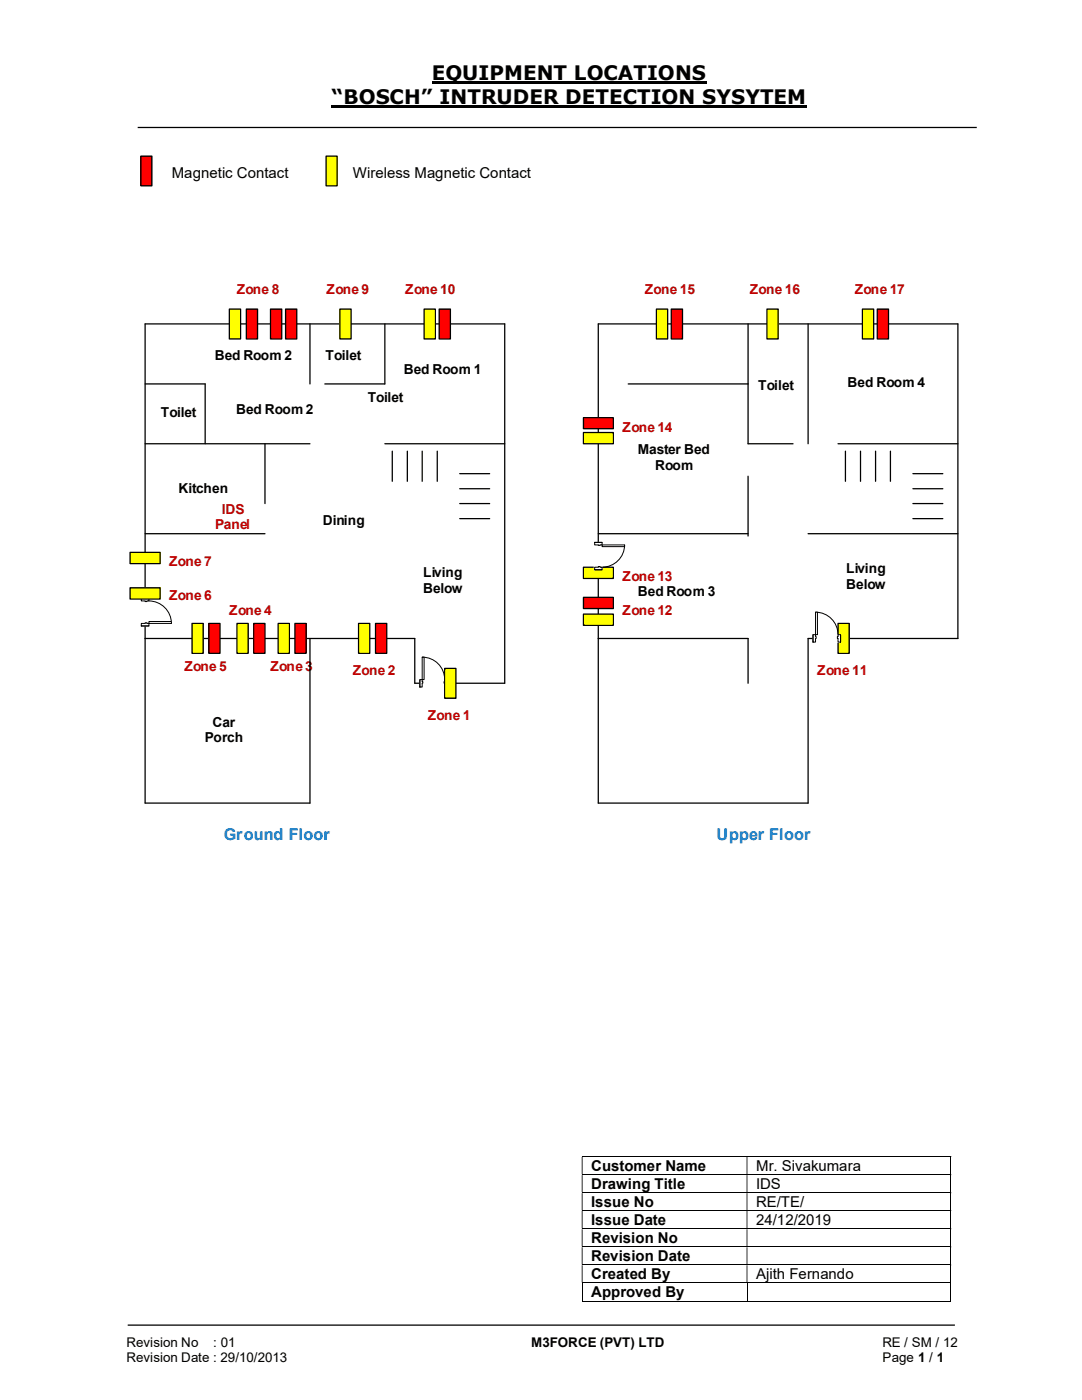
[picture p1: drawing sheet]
<svg xmlns="http://www.w3.org/2000/svg" width="216mm" height="279mm" viewBox="0 0 216 279" stroke-linecap="round" stroke-linejoin="round" font-family="sans-serif">
<path d="M86.1 16.5h54.9M66.2 21.3h94.8" fill="none" stroke="#000" stroke-width=".42"/>
<path d="M27.5 25.4h167.4M25.5 264.5h165" fill="none" stroke="#000" stroke-width=".25"/>
<g fill="none" stroke="#000" stroke-width=".2">
<path d="M116.1 230.8h73.6M116.1 234.4h73.6M116.1 238h73.6M189.7 230.9v3.5M189.7 234.5v3.5M189.7 238.1v3.5M116.1 241.6h73.6M116.1 245.2h73.6M116.1 248.8h73.6M116.1 252.5h73.6M116.1 256h73.6M116.1 259.7h32.9"/>
<path d="M116.2 256.1v3.7M149.1 256.1v3.7M149.1 259.7h40.6M189.7 241.7v3.5M189.7 245.3v3.5M189.7 248.9v3.5M189.7 252.5v3.4M189.7 256.1v3.7"/>
</g>
<g fill="#000">
<path d="M189.7 230.7h.1v.2h-.1zM116.1 230.9h.1v3.5h-.1zM149 230.9h.1v3.5h-.1z" fill-rule="evenodd"/>
<path d="M189.7 234.4h.1v.1h-.1zM116.1 234.5h.1v3.5h-.1zM149 234.5h.1v3.5h-.1z" fill-rule="evenodd"/>
<path d="M189.7 238h.1v.1h-.1zM116.1 238.1h.1v3.5h-.1zM149 238.1h.1v3.5h-.1z" fill-rule="evenodd"/>
<path d="M189.7 241.6h.1v.1h-.1zM116.1 241.7h.1v3.5h-.1zM149 241.7h.1v3.5h-.1z" fill-rule="evenodd"/>
<path d="M189.7 245.2h.1v.1h-.1zM116.1 245.3h.1v3.5h-.1zM149 245.3h.1v3.5h-.1z" fill-rule="evenodd"/>
<path d="M189.7 248.8h.1v.1h-.1zM116.1 248.9h.1v3.5h-.1zM149 248.9h.1v3.5h-.1z" fill-rule="evenodd"/>
<path d="M189.7 252.4h.1v.1h-.1zM116.1 252.5h.1v3.4h-.1zM149 252.5h.1v3.4h-.1z" fill-rule="evenodd"/>
</g>
<path d="M189.7 255.9h.1v.2h-.1zM189.7 259.6h.1v.2h-.1z" fill="#000"/>
<path d="M28.1 31.2h2.2v5.9h-2.2z" fill="#f00"/>
<path d="M28.1 31.2h2.2v5.9h-2.2z" fill="none" stroke="#000" stroke-width=".25"/>
<path d="M65.1 31.2h2.2v5.9h-2.2z" fill="#ff0"/>
<g fill="none" stroke="#000" stroke-width=".25">
<path d="M65.1 31.2h2.2v5.9h-2.2zM29 76.6h11.9v12M61.8 64.6v12M76.8 64.6v12h-12M119.4 64.6h71.7v62.8h-29.9v32.9h-41.8zM125.3 76.6h24M149.3 64.6v24h8.9M161.2 64.6v24M29 88.6h32.8M52.9 88.6v11.9M76.8 88.6h23.9M78.3 90v6.1"/>
<path d="M81.3 90v6.1M84.2 90v6.1M87.2 90v6.1M91.7 94.5h6M91.7 97.5h6M149.3 95v12M167.2 88.6h23.9M168.7 90v6.1M171.7 90v6.1M174.7 90v6.1M177.7 90v6.1M182.2 94.5h5.9"/>
<path d="M182.2 97.5h5.9M29 106.5h23.9M91.7 100.5h6M91.7 103.5h6M119.4 106.5h29.9M161.2 106.5h29.9M182.2 100.5h5.9M182.2 103.5h5.9M29 127.4h53.8v9h17.9v-71.8h-71.7v95.7h32.8v-32.9M119.4 127.4h29.9v9"/>
</g>
<path d="M83.8 135.6h5.4v1.6h-5.4z" fill="#fff"/>
<path d="M83.8 135.6h5.4v1.6h-5.4z" fill="none" stroke="#fff" stroke-width=".2"/>
<path d="M83.8 135.6h.4v1.5h-.4zM88.7 135.6v1.5h.5v-1.5z" fill-rule="evenodd" fill="#fff"/>
<path d="M84.2 136v-.4h-.4v1.5h.4v-.7M88.7 136v-.4h.5v1.5h-.5v-.7" fill="none" stroke="#000" stroke-width=".2"/>
<path d="M84.2 136h.2v.4h-.2zM88.6 136v.4h.1v-.4z" fill-rule="evenodd" fill="#fff"/>
<path d="M83.8 135.6v1.5M84.2 136h.2v.4h-.2M84.2 131.1a4.5 4.5 0 0 1 4.5 4.5M88.7 136h-.1v.4h.1M89.2 135.6v1.5" fill="none" stroke="#000" stroke-width=".2"/>
<path d="M84.2 131.1h.4v4.5h-.4z" fill-rule="evenodd" fill="#fff"/>
<path d="M84.2 131.1h.4v4.5h-.4z" fill="none" stroke="#000" stroke-width=".2"/>
<path d="M28.2 119.4h1.6v5.5h-1.6z" fill-rule="evenodd" fill="#fff"/>
<path d="M28.2 119.4h1.6v5.5h-1.6z" fill="none" stroke="#fff" stroke-width=".2"/>
<path d="M28.2 124.4v.5h1.5v-.5zM28.2 119.4h1.5v.5h-1.5z" fill-rule="evenodd" fill="#fff"/>
<path d="M29 119.9h-.8v-.5h1.5v.5h-.4M29 124.4h-.8v.5h1.5v-.5h-.4" fill="none" stroke="#000" stroke-width=".2"/>
<path d="M29 124.3v.1h.3v-.1zM29 119.9h.3v.2h-.3z" fill-rule="evenodd" fill="#fff"/>
<path d="M28.2 119.4h1.5M29 119.9v.2h.3v-.2M29.7 119.9a4.5 4.5 0 0 1 4.5 4.5M28.2 124.9h1.5M29 124.4v-.1h.3v.1" fill="none" stroke="#000" stroke-width=".2"/>
<path d="M29.7 124h4.5v.4h-4.5z" fill="#fff"/>
<path d="M29.7 124h4.5v.4h-4.5z" fill="none" stroke="#000" stroke-width=".2"/>
<path d="M167.2 124.4h2.3v6h-2.3z" fill="#ff0"/>
<path d="M167.2 124.4h2.3v6h-2.3z" fill="none" stroke="#000" stroke-width=".25"/>
<path d="M45.8 61.7h2.2v5.9h-2.2z" fill="#ff0"/>
<path d="M45.8 61.7h2.2v5.9h-2.2z" fill="none" stroke="#000" stroke-width=".25"/>
<path d="M67.8 61.7h2.3v5.9h-2.3z" fill="#ff0"/>
<path d="M67.8 61.7h2.3v5.9h-2.3z" fill="none" stroke="#000" stroke-width=".25"/>
<path d="M38.3 124.4h2.3v6h-2.3z" fill="#ff0"/>
<path d="M38.3 124.4h2.3v6h-2.3z" fill="none" stroke="#000" stroke-width=".25"/>
<path d="M172.1 61.7h2.2v5.9h-2.2z" fill="#ff0"/>
<path d="M172.1 61.7h2.2v5.9h-2.2z" fill="none" stroke="#000" stroke-width=".25"/>
<path d="M153 61.7h2.3v5.9h-2.3z" fill="#ff0"/>
<path d="M153 61.7h2.3v5.9h-2.3z" fill="none" stroke="#000" stroke-width=".25"/>
<path d="M131 61.7h2.2v5.9h-2.2z" fill="#ff0"/>
<path d="M131 61.7h2.2v5.9h-2.2z" fill="none" stroke="#000" stroke-width=".25"/>
<path d="M84.6 61.7h2.3v5.9h-2.3z" fill="#ff0"/>
<path d="M84.6 61.7h2.3v5.9h-2.3z" fill="none" stroke="#000" stroke-width=".25"/>
<path d="M116.4 113.2h6v2.2h-6z" fill-rule="evenodd" fill="#ff0"/>
<path d="M116.4 113.2h6v2.2h-6z" fill="none" stroke="#000" stroke-width=".25"/>
<path d="M116.4 86.3h6v2.3h-6z" fill-rule="evenodd" fill="#ff0"/>
<path d="M116.4 86.3h6v2.3h-6z" fill="none" stroke="#000" stroke-width=".25"/>
<path d="M26 110.2h6v2.3h-6z" fill-rule="evenodd" fill="#ff0"/>
<path d="M26 110.2h6v2.3h-6z" fill="none" stroke="#000" stroke-width=".25"/>
<path d="M26 117.3h6v2.2h-6z" fill-rule="evenodd" fill="#ff0"/>
<path d="M26 117.3h6v2.2h-6z" fill="none" stroke="#000" stroke-width=".25"/>
<path d="M55.5 124.4h2.2v6h-2.2z" fill="#ff0"/>
<path d="M55.5 124.4h2.2v6h-2.2z" fill="none" stroke="#000" stroke-width=".25"/>
<path d="M71.5 124.4h2.3v6h-2.3z" fill="#ff0"/>
<path d="M71.5 124.4h2.3v6h-2.3z" fill="none" stroke="#000" stroke-width=".25"/>
<path d="M88.7 133.4h2.3v6h-2.3z" fill="#ff0"/>
<path d="M88.7 133.4h2.3v6h-2.3z" fill="none" stroke="#000" stroke-width=".25"/>
<path d="M47.3 124.4h2.2v6h-2.2z" fill="#ff0"/>
<path d="M47.3 124.4h2.2v6h-2.2z" fill="none" stroke="#000" stroke-width=".25"/>
<path d="M116.4 83.4h6v2.2h-6z" fill-rule="evenodd" fill="#f00"/>
<path d="M116.4 83.4h6v2.2h-6z" fill="none" stroke="#000" stroke-width=".25"/>
<path d="M175 61.7h2.3v5.9h-2.3z" fill="#f00"/>
<path d="M175 61.7h2.3v5.9h-2.3z" fill="none" stroke="#000" stroke-width=".25"/>
<path d="M133.9 61.7h2.3v5.9h-2.3z" fill="#f00"/>
<path d="M133.9 61.7h2.3v5.9h-2.3z" fill="none" stroke="#000" stroke-width=".25"/>
<path d="M87.6 61.7h2.3v5.9h-2.3z" fill="#f00"/>
<path d="M87.6 61.7h2.3v5.9h-2.3z" fill="none" stroke="#000" stroke-width=".25"/>
<path d="M54 61.7h2.2v5.9h-2.2z" fill="#f00"/>
<path d="M54 61.7h2.2v5.9h-2.2z" fill="none" stroke="#000" stroke-width=".25"/>
<path d="M57 61.7h2.2v5.9h-2.2z" fill="#f00"/>
<path d="M57 61.7h2.2v5.9h-2.2z" fill="none" stroke="#000" stroke-width=".25"/>
<path d="M49.1 61.7h2.3v5.9h-2.3z" fill="#f00"/>
<path d="M49.1 61.7h2.3v5.9h-2.3z" fill="none" stroke="#000" stroke-width=".25"/>
<path d="M116.4 122.6h6v2.2h-6z" fill-rule="evenodd" fill="#ff0"/>
<path d="M116.4 122.6h6v2.2h-6z" fill="none" stroke="#000" stroke-width=".25"/>
<path d="M116.4 119.2h6v2.3h-6z" fill-rule="evenodd" fill="#f00"/>
<path d="M116.4 119.2h6v2.3h-6z" fill="none" stroke="#000" stroke-width=".25"/>
<path d="M162.2 126.6h5.5v1.6h-5.5z" fill="#fff"/>
<path d="M162.2 126.6h5.5v1.6h-5.5z" fill="none" stroke="#fff" stroke-width=".2"/>
<path d="M162.2 126.7h.5v1.4h-.5zM167.2 126.7v1.4h.5v-1.4z" fill-rule="evenodd" fill="#fff"/>
<path d="M162.7 127v-.3h-.5v1.4h.5v-.7M167.2 127v-.3h.5v1.4h-.5v-.7" fill="none" stroke="#000" stroke-width=".2"/>
<path d="M162.7 127h.2v.4h-.2zM167.1 127v.4h.1v-.4z" fill-rule="evenodd" fill="#fff"/>
<path d="M162.2 126.7v1.4M162.7 127h.2v.4h-.2M162.7 122.2a4.5 4.5 0 0 1 4.5 4.5M167.2 127h-.1v.4h.1M167.7 126.7v1.4" fill="none" stroke="#000" stroke-width=".2"/>
<path d="M162.7 122.2h.4v4.5h-.4z" fill-rule="evenodd" fill="#fff"/>
<path d="M162.7 122.2h.4v4.5h-.4z" fill="none" stroke="#000" stroke-width=".2"/>
<path d="M118.6 108.2h1.6v5.5h-1.6z" fill-rule="evenodd" fill="#fff"/>
<path d="M118.6 108.2h1.6v5.5h-1.6z" fill="none" stroke="#fff" stroke-width=".2"/>
<path d="M118.7 108.2h1.4v.6h-1.4zM118.7 113.2v.5h1.4v-.5z" fill-rule="evenodd" fill="#fff"/>
<path d="M119.4 108.8h-.7v-.6h1.4v.6h-.3M119.4 113.2h-.7v.5h1.4v-.5h-.3" fill="none" stroke="#000" stroke-width=".2"/>
<path d="M119.4 108.8h.4zM119.4 113.1v.1h.4v-.1z" fill-rule="evenodd" fill="#fff"/>
<path d="M118.7 108.2h1.4M118.7 113.7h1.4M119.4 108.8h.4M119.4 113.2v-.1h.4v.1M124.6 108.8a4.5 4.5 0 0 1-4.5 4.4" fill="none" stroke="#000" stroke-width=".2"/>
<path d="M120.1 108.8h4.5v.3h-4.5z" fill="#fff"/>
<path d="M120.1 108.8h4.5v.3h-4.5z" fill="none" stroke="#000" stroke-width=".2"/>
<path d="M50.6 124.4h2.3v6h-2.3z" fill="#f00"/>
<path d="M50.6 124.4h2.3v6h-2.3z" fill="none" stroke="#000" stroke-width=".25"/>
<path d="M74.9 124.4h2.3v6h-2.3z" fill="#f00"/>
<path d="M74.9 124.4h2.3v6h-2.3z" fill="none" stroke="#000" stroke-width=".25"/>
<path d="M58.8 124.4h2.3v6h-2.3z" fill="#f00"/>
<path d="M58.8 124.4h2.3v6h-2.3z" fill="none" stroke="#000" stroke-width=".25"/>
<path d="M41.7 124.4h2.2v6h-2.2z" fill="#f00"/>
<path d="M41.7 124.4h2.2v6h-2.2z" fill="none" stroke="#000" stroke-width=".25"/>
<g font-size="4">
<text x="86.1" y="16">EQUIPMENT LOCATIONS</text>
<text x="66.2" y="20.8">“BOSCH” INTRUDER DETECTION SYSYTEM</text>
</g>
<g font-size="3.2" fill="#0070c0">
<text x="44.7" y="167.7">Ground Floor</text>
<text x="143" y="167.7">Upper Floor</text>
</g>
<g font-size="3">
<text x="34.3" y="35.5">Magnetic Contact</text>
<text x="70.4" y="35.5">Wireless Magnetic Contact</text>
<text x="118" y="233.7">Customer Name</text>
<text x="150.9" y="233.7">Mr. Sivakumara</text>
<text x="118" y="237.3">Drawing Title</text>
<text x="150.9" y="237.3">IDS</text>
<text x="118" y="240.9">Issue No</text>
<text x="118" y="244.5">Issue Date</text>
<text x="150.9" y="240.9">RE/TE/</text>
<text x="150.9" y="244.5">24/12/2019</text>
<text x="118" y="248.1">Revision No</text>
<text x="118" y="251.7">Revision Date</text>
<text x="118" y="255.3">Created By</text>
<text x="150.9" y="255.3">Ajith Fernando</text>
<text x="118" y="258.9">Approved By</text>
</g>
<g font-size="2.7" fill="#c00000">
<text x="47.2" y="58.7">Zone 8</text>
<text x="65.1" y="58.7">Zone 9</text>
<text x="80.9" y="58.7">Zone 10</text>
<text x="128.7" y="58.7">Zone 15</text>
<text x="149.6" y="58.7">Zone 16</text>
<text x="170.6" y="58.7">Zone 17</text>
<text x="124.2" y="86.1">Zone 14</text>
<text x="42.9" y="105.7">Panel</text>
<text x="44.2" y="102.5">IDS</text>
<text x="33.8" y="113">Zone 7</text>
<text x="33.8" y="119.7">Zone 6</text>
<text x="124.2" y="116">Zone 13</text>
<text x="45.7" y="122.7">Zone 4</text>
<text x="124.2" y="122.7">Zone 12</text>
<text x="36.8" y="133.9">Zone 5</text>
<text x="54" y="133.9">Zone 3</text>
<text x="70.4" y="134.6">Zone 2</text>
<text x="163.1" y="134.6">Zone 11</text>
<text x="85.3" y="143.6">Zone 1</text>
</g>
<g font-size="2.7">
<text x="42.8" y="71.9">Bed Room 2</text>
<text x="65" y="71.9">Toilet</text>
<text x="80.6" y="74.5">Bed Room 1</text>
<text x="151.3" y="77.9">Toilet</text>
<text x="169.1" y="77.2">Bed Room 4</text>
<text x="32.1" y="83.1">Toilet</text>
<text x="47.1" y="82.6">Bed Room 2</text>
<text x="73.4" y="80.3">Toilet</text>
<text x="127.3" y="90.6">Master Bed</text>
<text x="130.7" y="93.7">Room</text>
<text x="35.6" y="98.4">Kitchen</text>
<text x="64.4" y="104.7">Dining</text>
<text x="84.4" y="115.1">Living</text>
<text x="84.4" y="118.3">Below</text>
<text x="127.3" y="119">Bed Room 3</text>
<text x="168.9" y="114.4">Living</text>
<text x="168.9" y="117.6">Below</text>
<text x="40.9" y="148.2">Porch</text>
<text x="42.4" y="145">Car</text>
<text x="25.2" y="268.8">Revision No</text>
<text x="42.6" y="268.8">: 01</text>
<text x="106" y="268.8">M3FORCE (PVT) LTD</text>
<text x="176.1" y="268.8">RE / SM / 12</text>
<text x="25.2" y="271.8">Revision Date : 29/10/2013</text>
<text x="176.1" y="271.8">Page 1 / 1</text>
</g>
</svg>
